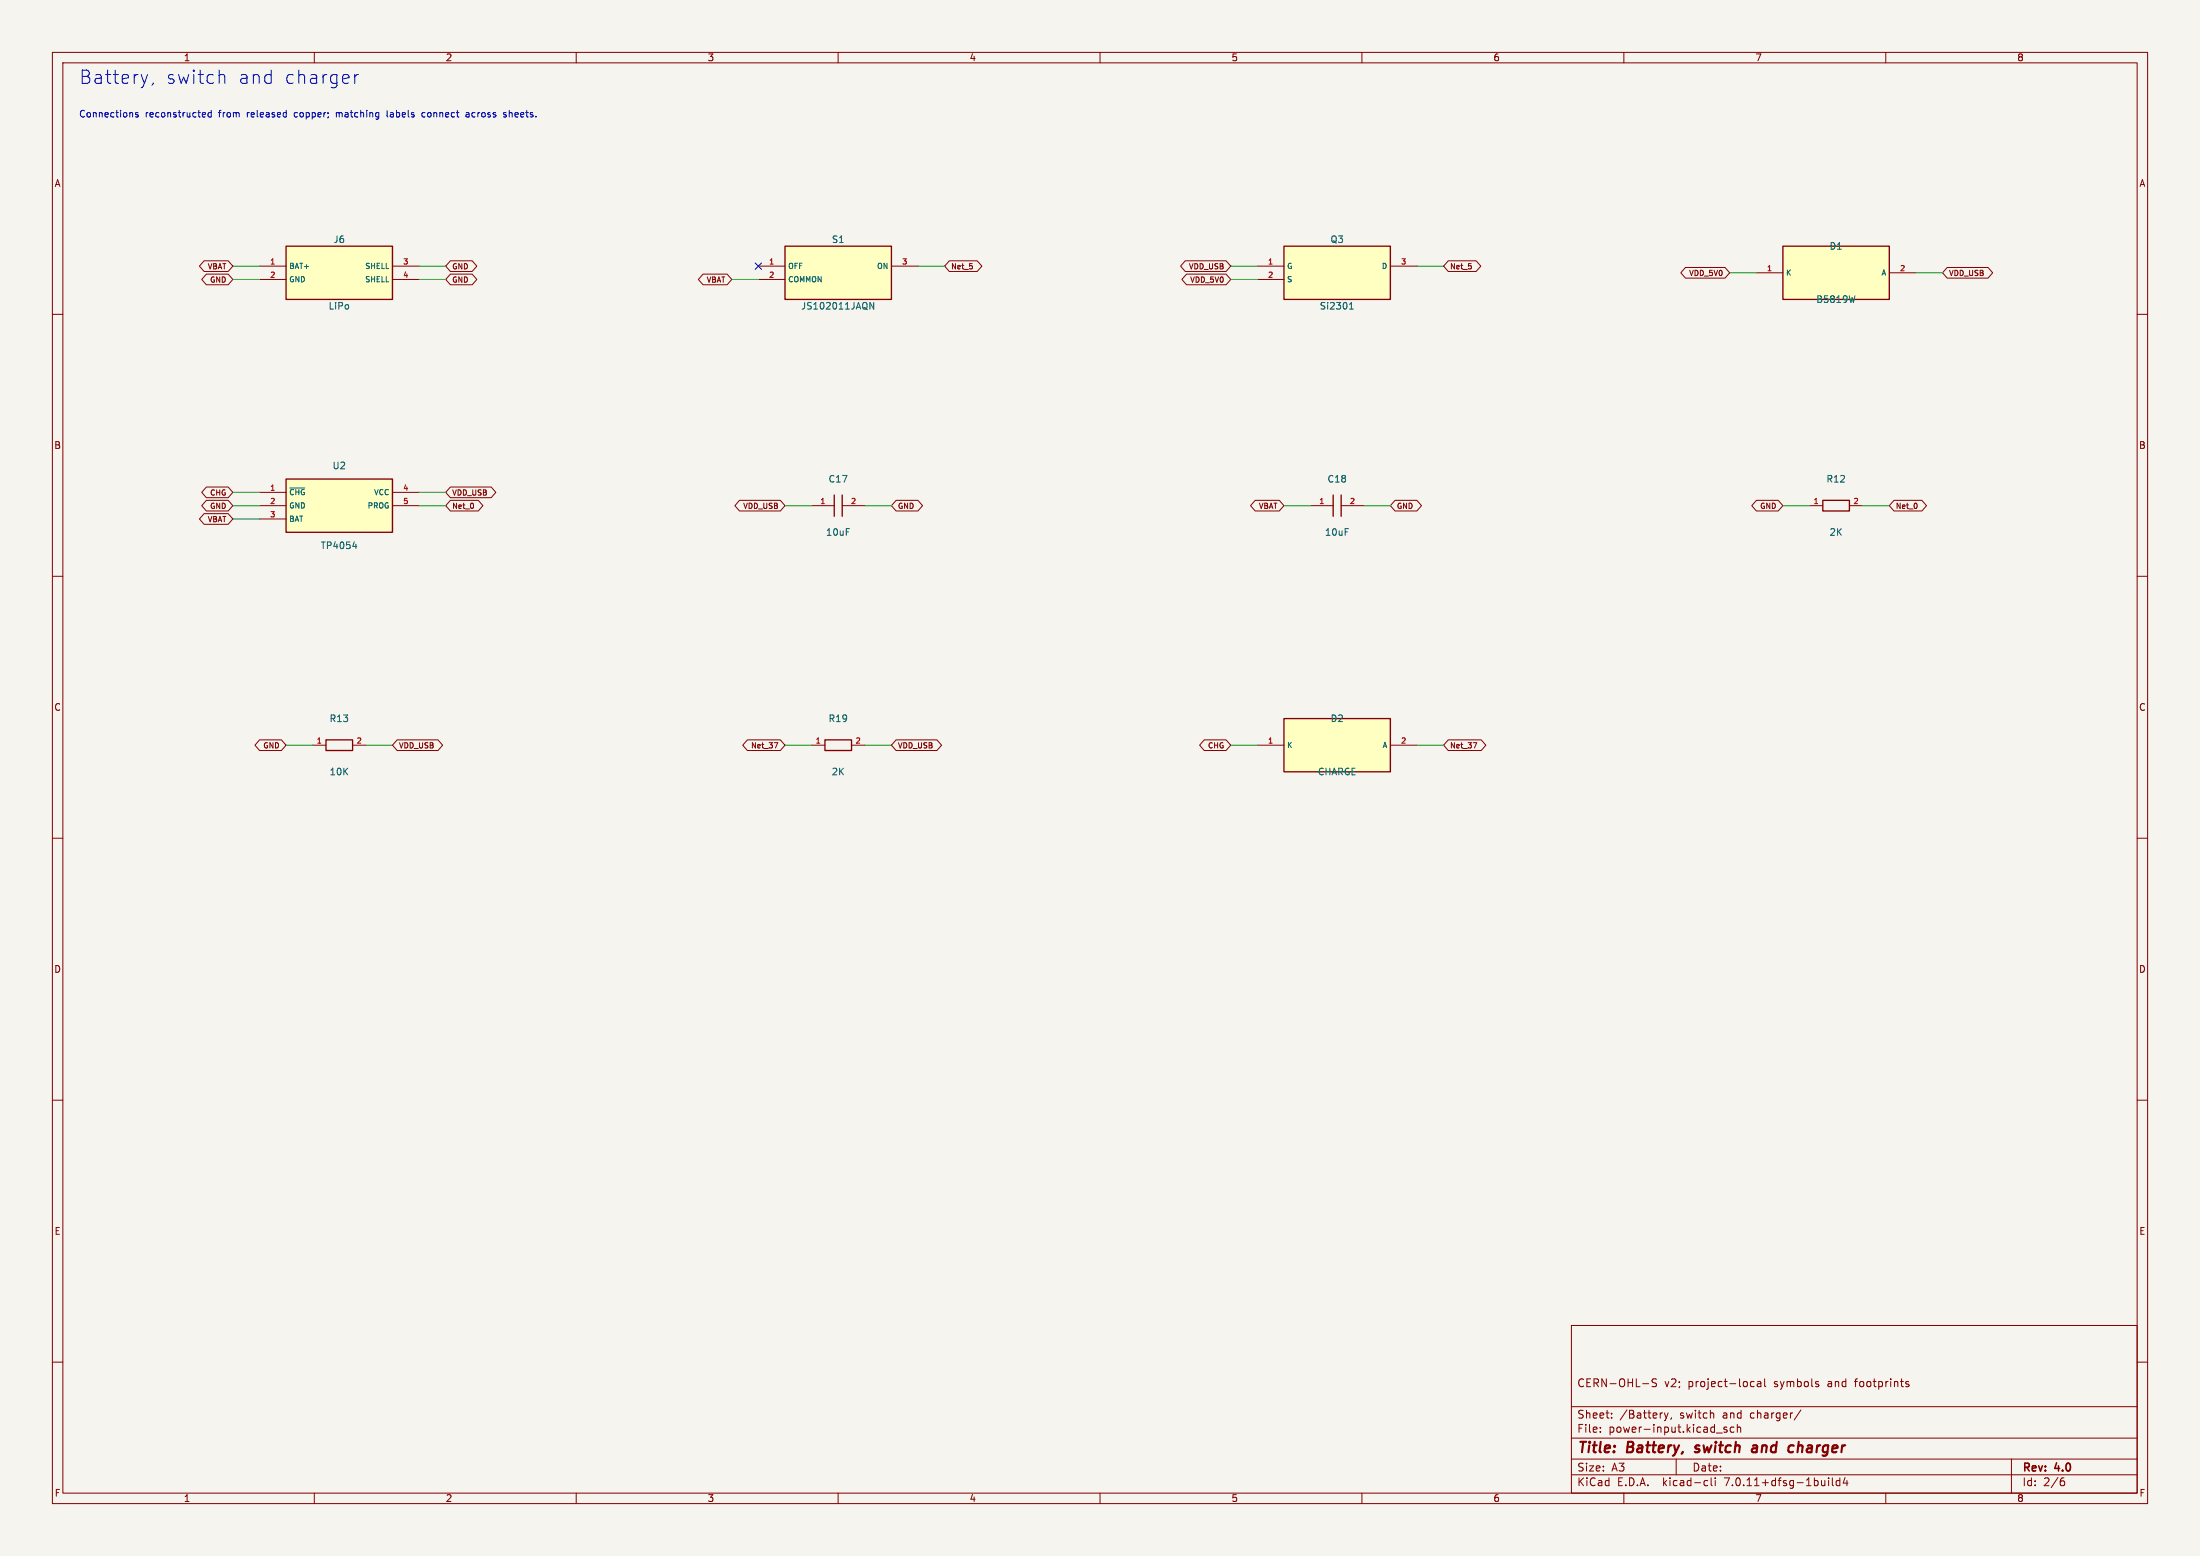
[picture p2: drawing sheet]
(kicad_sch (version 20230121) (generator eeschema) (paper "A3") (title_block (title "Battery, switch and charger") (rev "4.0") (comment 1 "CERN-OHL-S v2; project-local symbols and footprints")) (lib_symbols (symbol "DTT_Production:J6" (pin_names (offset 0.508)) (in_bom yes) (on_board yes) (property "Reference" "J" (at 0 4 0) (effects (font (size 1.27 1.27)))) (property "Value" "LiPo" (at 0 -4 0) (effects (font (size 1.27 1.27)))) (symbol "J6_0_1" (rectangle (start -10.16 5.08) (end 10.16 -5.08) (stroke (width 0.254) (type default)) (fill (type background)))) (symbol "J6_1_1" (pin passive line (at -15.24 1.27 0) (length 5.08) (name "BAT+" (effects (font (size 1.016 1.016)))) (number "1" (effects (font (size 1.016 1.016)))))(pin passive line (at -15.24 -1.27 0) (length 5.08) (name "GND" (effects (font (size 1.016 1.016)))) (number "2" (effects (font (size 1.016 1.016)))))(pin passive line (at 15.24 1.27 180) (length 5.08) (name "SHELL" (effects (font (size 1.016 1.016)))) (number "3" (effects (font (size 1.016 1.016)))))(pin passive line (at 15.24 -1.27 180) (length 5.08) (name "SHELL" (effects (font (size 1.016 1.016)))) (number "4" (effects (font (size 1.016 1.016)))))))(symbol "DTT_Production:S1" (pin_names (offset 0.508)) (in_bom yes) (on_board yes) (property "Reference" "S" (at 0 4 0) (effects (font (size 1.27 1.27)))) (property "Value" "JS102011JAQN" (at 0 -4 0) (effects (font (size 1.27 1.27)))) (symbol "S1_0_1" (rectangle (start -10.16 5.08) (end 10.16 -5.08) (stroke (width 0.254) (type default)) (fill (type background)))) (symbol "S1_1_1" (pin passive line (at -15.24 1.27 0) (length 5.08) (name "OFF" (effects (font (size 1.016 1.016)))) (number "1" (effects (font (size 1.016 1.016)))))(pin passive line (at -15.24 -1.27 0) (length 5.08) (name "COMMON" (effects (font (size 1.016 1.016)))) (number "2" (effects (font (size 1.016 1.016)))))(pin passive line (at 15.24 1.27 180) (length 5.08) (name "ON" (effects (font (size 1.016 1.016)))) (number "3" (effects (font (size 1.016 1.016)))))))(symbol "DTT_Production:Q3" (pin_names (offset 0.508)) (in_bom yes) (on_board yes) (property "Reference" "Q" (at 0 4 0) (effects (font (size 1.27 1.27)))) (property "Value" "Si2301" (at 0 -4 0) (effects (font (size 1.27 1.27)))) (symbol "Q3_0_1" (rectangle (start -10.16 5.08) (end 10.16 -5.08) (stroke (width 0.254) (type default)) (fill (type background)))) (symbol "Q3_1_1" (pin passive line (at -15.24 1.27 0) (length 5.08) (name "G" (effects (font (size 1.016 1.016)))) (number "1" (effects (font (size 1.016 1.016)))))(pin passive line (at -15.24 -1.27 0) (length 5.08) (name "S" (effects (font (size 1.016 1.016)))) (number "2" (effects (font (size 1.016 1.016)))))(pin passive line (at 15.24 1.27 180) (length 5.08) (name "D" (effects (font (size 1.016 1.016)))) (number "3" (effects (font (size 1.016 1.016)))))))(symbol "DTT_Production:D1" (pin_names (offset 0.508)) (in_bom yes) (on_board yes) (property "Reference" "D" (at 0 4 0) (effects (font (size 1.27 1.27)))) (property "Value" "B5819W" (at 0 -4 0) (effects (font (size 1.27 1.27)))) (symbol "D1_0_1" (rectangle (start -10.16 5.08) (end 10.16 -5.08) (stroke (width 0.254) (type default)) (fill (type background)))) (symbol "D1_1_1" (pin passive line (at -15.24 0.0 0) (length 5.08) (name "K" (effects (font (size 1.016 1.016)))) (number "1" (effects (font (size 1.016 1.016)))))(pin passive line (at 15.24 0.0 180) (length 5.08) (name "A" (effects (font (size 1.016 1.016)))) (number "2" (effects (font (size 1.016 1.016)))))))(symbol "DTT_Production:U2" (pin_names (offset 0.508)) (in_bom yes) (on_board yes) (property "Reference" "U" (at 0 4 0) (effects (font (size 1.27 1.27)))) (property "Value" "TP4054" (at 0 -4 0) (effects (font (size 1.27 1.27)))) (symbol "U2_0_1" (rectangle (start -10.16 5.08) (end 10.16 -5.08) (stroke (width 0.254) (type default)) (fill (type background)))) (symbol "U2_1_1" (pin open_collector line (at -15.24 2.54 0) (length 5.08) (name "~{CHG}" (effects (font (size 1.016 1.016)))) (number "1" (effects (font (size 1.016 1.016)))))(pin power_in line (at -15.24 0.0 0) (length 5.08) (name "GND" (effects (font (size 1.016 1.016)))) (number "2" (effects (font (size 1.016 1.016)))))(pin power_out line (at -15.24 -2.54 0) (length 5.08) (name "BAT" (effects (font (size 1.016 1.016)))) (number "3" (effects (font (size 1.016 1.016)))))(pin power_in line (at 15.24 2.54 180) (length 5.08) (name "VCC" (effects (font (size 1.016 1.016)))) (number "4" (effects (font (size 1.016 1.016)))))(pin passive line (at 15.24 0.0 180) (length 5.08) (name "PROG" (effects (font (size 1.016 1.016)))) (number "5" (effects (font (size 1.016 1.016)))))))(symbol "DTT_Production:C17" (pin_names (offset 0.508)) (in_bom yes) (on_board yes) (property "Reference" "C" (at 0 4 0) (effects (font (size 1.27 1.27)))) (property "Value" "10uF" (at 0 -4 0) (effects (font (size 1.27 1.27)))) (symbol "C17_0_1" (polyline (pts (xy -0.762 -2.032) (xy -0.762 2.032)) (stroke (width 0.254) (type default)) (fill (type none)))(polyline (pts (xy 0.762 -2.032) (xy 0.762 2.032)) (stroke (width 0.254) (type default)) (fill (type none)))) (symbol "C17_1_1" (pin passive line (at -5.08 0 0) (length 4.318) (name "~" (effects (font (size 1.016 1.016)))) (number "1" (effects (font (size 1.016 1.016)))))(pin passive line (at 5.08 0 180) (length 4.318) (name "~" (effects (font (size 1.016 1.016)))) (number "2" (effects (font (size 1.016 1.016)))))))(symbol "DTT_Production:C18" (pin_names (offset 0.508)) (in_bom yes) (on_board yes) (property "Reference" "C" (at 0 4 0) (effects (font (size 1.27 1.27)))) (property "Value" "10uF" (at 0 -4 0) (effects (font (size 1.27 1.27)))) (symbol "C18_0_1" (polyline (pts (xy -0.762 -2.032) (xy -0.762 2.032)) (stroke (width 0.254) (type default)) (fill (type none)))(polyline (pts (xy 0.762 -2.032) (xy 0.762 2.032)) (stroke (width 0.254) (type default)) (fill (type none)))) (symbol "C18_1_1" (pin passive line (at -5.08 0 0) (length 4.318) (name "~" (effects (font (size 1.016 1.016)))) (number "1" (effects (font (size 1.016 1.016)))))(pin passive line (at 5.08 0 180) (length 4.318) (name "~" (effects (font (size 1.016 1.016)))) (number "2" (effects (font (size 1.016 1.016)))))))(symbol "DTT_Production:R12" (pin_names (offset 0.508)) (in_bom yes) (on_board yes) (property "Reference" "R" (at 0 4 0) (effects (font (size 1.27 1.27)))) (property "Value" "2K" (at 0 -4 0) (effects (font (size 1.27 1.27)))) (symbol "R12_0_1" (rectangle (start -2.54 1.016) (end 2.54 -1.016) (stroke (width 0.254) (type default)) (fill (type none)))) (symbol "R12_1_1" (pin passive line (at -5.08 0 0) (length 2.54) (name "~" (effects (font (size 1.016 1.016)))) (number "1" (effects (font (size 1.016 1.016)))))(pin passive line (at 5.08 0 180) (length 2.54) (name "~" (effects (font (size 1.016 1.016)))) (number "2" (effects (font (size 1.016 1.016)))))))(symbol "DTT_Production:R13" (pin_names (offset 0.508)) (in_bom yes) (on_board yes) (property "Reference" "R" (at 0 4 0) (effects (font (size 1.27 1.27)))) (property "Value" "10K" (at 0 -4 0) (effects (font (size 1.27 1.27)))) (symbol "R13_0_1" (rectangle (start -2.54 1.016) (end 2.54 -1.016) (stroke (width 0.254) (type default)) (fill (type none)))) (symbol "R13_1_1" (pin passive line (at -5.08 0 0) (length 2.54) (name "~" (effects (font (size 1.016 1.016)))) (number "1" (effects (font (size 1.016 1.016)))))(pin passive line (at 5.08 0 180) (length 2.54) (name "~" (effects (font (size 1.016 1.016)))) (number "2" (effects (font (size 1.016 1.016)))))))(symbol "DTT_Production:R19" (pin_names (offset 0.508)) (in_bom yes) (on_board yes) (property "Reference" "R" (at 0 4 0) (effects (font (size 1.27 1.27)))) (property "Value" "2K" (at 0 -4 0) (effects (font (size 1.27 1.27)))) (symbol "R19_0_1" (rectangle (start -2.54 1.016) (end 2.54 -1.016) (stroke (width 0.254) (type default)) (fill (type none)))) (symbol "R19_1_1" (pin passive line (at -5.08 0 0) (length 2.54) (name "~" (effects (font (size 1.016 1.016)))) (number "1" (effects (font (size 1.016 1.016)))))(pin passive line (at 5.08 0 180) (length 2.54) (name "~" (effects (font (size 1.016 1.016)))) (number "2" (effects (font (size 1.016 1.016)))))))(symbol "DTT_Production:D2" (pin_names (offset 0.508)) (in_bom yes) (on_board yes) (property "Reference" "D" (at 0 4 0) (effects (font (size 1.27 1.27)))) (property "Value" "CHARGE" (at 0 -4 0) (effects (font (size 1.27 1.27)))) (symbol "D2_0_1" (rectangle (start -10.16 5.08) (end 10.16 -5.08) (stroke (width 0.254) (type default)) (fill (type background)))) (symbol "D2_1_1" (pin passive line (at -15.24 0.0 0) (length 5.08) (name "K" (effects (font (size 1.016 1.016)))) (number "1" (effects (font (size 1.016 1.016)))))(pin passive line (at 15.24 0.0 180) (length 5.08) (name "A" (effects (font (size 1.016 1.016)))) (number "2" (effects (font (size 1.016 1.016)))))))) (text "Battery, switch and charger" (at 15 15 0) (effects (font (size 2.54 2.54)) (justify left)))(text "Connections reconstructed from released copper; matching labels connect across sheets." (at 15 22 0) (effects (font (size 1.27 1.27)) (justify left)))(symbol (lib_id "DTT_Production:J6") (at 64.77 52.07 0) (unit 1) (in_bom yes) (on_board yes) (dnp no) (property "Reference" "J6" (at 64.77 45.72 0) (effects (font (size 1.27 1.27))))(property "Value" "LiPo" (at 64.77 58.42 0) (effects (font (size 1.27 1.27))))(property "Footprint" "217A_dttrainer_rev4:J6" (at 64.77 52.07 0) (effects (font (size 1.27 1.27)) hide))(property "Datasheet" "" (at 64.77 52.07 0) (effects (font (size 1.27 1.27)) hide))(property "LCSC" "C2763702" (at 64.77 52.07 0) (effects (font (size 1.27 1.27)) hide)) (pin "1")(pin "2")(pin "3")(pin "4"))(wire (pts (xy 49.53 50.8) (xy 44.45 50.8)) (stroke (width 0) (type default)))(global_label "VBAT" (shape bidirectional) (at 44.45 50.8 180) (effects (font (size 1.016 1.016)) (justify right)) (property "Intersheetrefs" "${INTERSHEET_REFS}" (at 44.45 50.8 0) (effects (font (size 1.27 1.27)) hide)))(wire (pts (xy 49.53 53.34) (xy 44.45 53.34)) (stroke (width 0) (type default)))(global_label "GND" (shape bidirectional) (at 44.45 53.34 180) (effects (font (size 1.016 1.016)) (justify right)) (property "Intersheetrefs" "${INTERSHEET_REFS}" (at 44.45 53.34 0) (effects (font (size 1.27 1.27)) hide)))(wire (pts (xy 80.01 50.8) (xy 85.09 50.8)) (stroke (width 0) (type default)))(global_label "GND" (shape bidirectional) (at 85.09 50.8 0) (effects (font (size 1.016 1.016)) (justify left)) (property "Intersheetrefs" "${INTERSHEET_REFS}" (at 85.09 50.8 0) (effects (font (size 1.27 1.27)) hide)))(wire (pts (xy 80.01 53.34) (xy 85.09 53.34)) (stroke (width 0) (type default)))(global_label "GND" (shape bidirectional) (at 85.09 53.34 0) (effects (font (size 1.016 1.016)) (justify left)) (property "Intersheetrefs" "${INTERSHEET_REFS}" (at 85.09 53.34 0) (effects (font (size 1.27 1.27)) hide)))(symbol (lib_id "DTT_Production:S1") (at 160.02 52.07 0) (unit 1) (in_bom yes) (on_board yes) (dnp no) (property "Reference" "S1" (at 160.02 45.72 0) (effects (font (size 1.27 1.27))))(property "Value" "JS102011JAQN" (at 160.02 58.42 0) (effects (font (size 1.27 1.27))))(property "Footprint" "217A_dttrainer_rev4:S1" (at 160.02 52.07 0) (effects (font (size 1.27 1.27)) hide))(property "Datasheet" "" (at 160.02 52.07 0) (effects (font (size 1.27 1.27)) hide))(property "LCSC" "C221658" (at 160.02 52.07 0) (effects (font (size 1.27 1.27)) hide)) (pin "1")(pin "2")(pin "3"))(no_connect (at 144.78 50.8))(wire (pts (xy 144.78 53.34) (xy 139.7 53.34)) (stroke (width 0) (type default)))(global_label "VBAT" (shape bidirectional) (at 139.7 53.34 180) (effects (font (size 1.016 1.016)) (justify right)) (property "Intersheetrefs" "${INTERSHEET_REFS}" (at 139.7 53.34 0) (effects (font (size 1.27 1.27)) hide)))(wire (pts (xy 175.26 50.8) (xy 180.34 50.8)) (stroke (width 0) (type default)))(global_label "Net_5" (shape bidirectional) (at 180.34 50.8 0) (effects (font (size 1.016 1.016)) (justify left)) (property "Intersheetrefs" "${INTERSHEET_REFS}" (at 180.34 50.8 0) (effects (font (size 1.27 1.27)) hide)))(symbol (lib_id "DTT_Production:Q3") (at 255.27 52.07 0) (unit 1) (in_bom yes) (on_board yes) (dnp no) (property "Reference" "Q3" (at 255.27 45.72 0) (effects (font (size 1.27 1.27))))(property "Value" "Si2301" (at 255.27 58.42 0) (effects (font (size 1.27 1.27))))(property "Footprint" "217A_dttrainer_rev4:Q3" (at 255.27 52.07 0) (effects (font (size 1.27 1.27)) hide))(property "Datasheet" "" (at 255.27 52.07 0) (effects (font (size 1.27 1.27)) hide))(property "LCSC" "C727151" (at 255.27 52.07 0) (effects (font (size 1.27 1.27)) hide)) (pin "1")(pin "2")(pin "3"))(wire (pts (xy 240.03 50.8) (xy 234.95 50.8)) (stroke (width 0) (type default)))(global_label "VDD_USB" (shape bidirectional) (at 234.95 50.8 180) (effects (font (size 1.016 1.016)) (justify right)) (property "Intersheetrefs" "${INTERSHEET_REFS}" (at 234.95 50.8 0) (effects (font (size 1.27 1.27)) hide)))(wire (pts (xy 240.03 53.34) (xy 234.95 53.34)) (stroke (width 0) (type default)))(global_label "VDD_5V0" (shape bidirectional) (at 234.95 53.34 180) (effects (font (size 1.016 1.016)) (justify right)) (property "Intersheetrefs" "${INTERSHEET_REFS}" (at 234.95 53.34 0) (effects (font (size 1.27 1.27)) hide)))(wire (pts (xy 270.51 50.8) (xy 275.59 50.8)) (stroke (width 0) (type default)))(global_label "Net_5" (shape bidirectional) (at 275.59 50.8 0) (effects (font (size 1.016 1.016)) (justify left)) (property "Intersheetrefs" "${INTERSHEET_REFS}" (at 275.59 50.8 0) (effects (font (size 1.27 1.27)) hide)))(symbol (lib_id "DTT_Production:D1") (at 350.52 52.07 0) (unit 1) (in_bom yes) (on_board yes) (dnp no) (property "Reference" "D1" (at 350.52 46.99 0) (effects (font (size 1.27 1.27))))(property "Value" "B5819W" (at 350.52 57.15 0) (effects (font (size 1.27 1.27))))(property "Footprint" "217A_dttrainer_rev4:D1" (at 350.52 52.07 0) (effects (font (size 1.27 1.27)) hide))(property "Datasheet" "" (at 350.52 52.07 0) (effects (font (size 1.27 1.27)) hide))(property "LCSC" "C22463588" (at 350.52 52.07 0) (effects (font (size 1.27 1.27)) hide)) (pin "1")(pin "2"))(wire (pts (xy 335.28 52.07) (xy 330.2 52.07)) (stroke (width 0) (type default)))(global_label "VDD_5V0" (shape bidirectional) (at 330.2 52.07 180) (effects (font (size 1.016 1.016)) (justify right)) (property "Intersheetrefs" "${INTERSHEET_REFS}" (at 330.2 52.07 0) (effects (font (size 1.27 1.27)) hide)))(wire (pts (xy 365.76 52.07) (xy 370.84 52.07)) (stroke (width 0) (type default)))(global_label "VDD_USB" (shape bidirectional) (at 370.84 52.07 0) (effects (font (size 1.016 1.016)) (justify left)) (property "Intersheetrefs" "${INTERSHEET_REFS}" (at 370.84 52.07 0) (effects (font (size 1.27 1.27)) hide)))(symbol (lib_id "DTT_Production:U2") (at 64.77 96.52 0) (unit 1) (in_bom yes) (on_board yes) (dnp no) (property "Reference" "U2" (at 64.77 88.9 0) (effects (font (size 1.27 1.27))))(property "Value" "TP4054" (at 64.77 104.14 0) (effects (font (size 1.27 1.27))))(property "Footprint" "217A_dttrainer_rev4:U2" (at 64.77 96.52 0) (effects (font (size 1.27 1.27)) hide))(property "Datasheet" "" (at 64.77 96.52 0) (effects (font (size 1.27 1.27)) hide))(property "LCSC" "C32574" (at 64.77 96.52 0) (effects (font (size 1.27 1.27)) hide)) (pin "1")(pin "2")(pin "3")(pin "4")(pin "5"))(wire (pts (xy 49.53 93.98) (xy 44.45 93.98)) (stroke (width 0) (type default)))(global_label "CHG" (shape bidirectional) (at 44.45 93.98 180) (effects (font (size 1.016 1.016)) (justify right)) (property "Intersheetrefs" "${INTERSHEET_REFS}" (at 44.45 93.98 0) (effects (font (size 1.27 1.27)) hide)))(wire (pts (xy 49.53 96.52) (xy 44.45 96.52)) (stroke (width 0) (type default)))(global_label "GND" (shape bidirectional) (at 44.45 96.52 180) (effects (font (size 1.016 1.016)) (justify right)) (property "Intersheetrefs" "${INTERSHEET_REFS}" (at 44.45 96.52 0) (effects (font (size 1.27 1.27)) hide)))(wire (pts (xy 49.53 99.06) (xy 44.45 99.06)) (stroke (width 0) (type default)))(global_label "VBAT" (shape bidirectional) (at 44.45 99.06 180) (effects (font (size 1.016 1.016)) (justify right)) (property "Intersheetrefs" "${INTERSHEET_REFS}" (at 44.45 99.06 0) (effects (font (size 1.27 1.27)) hide)))(wire (pts (xy 80.01 93.98) (xy 85.09 93.98)) (stroke (width 0) (type default)))(global_label "VDD_USB" (shape bidirectional) (at 85.09 93.98 0) (effects (font (size 1.016 1.016)) (justify left)) (property "Intersheetrefs" "${INTERSHEET_REFS}" (at 85.09 93.98 0) (effects (font (size 1.27 1.27)) hide)))(wire (pts (xy 80.01 96.52) (xy 85.09 96.52)) (stroke (width 0) (type default)))(global_label "Net_0" (shape bidirectional) (at 85.09 96.52 0) (effects (font (size 1.016 1.016)) (justify left)) (property "Intersheetrefs" "${INTERSHEET_REFS}" (at 85.09 96.52 0) (effects (font (size 1.27 1.27)) hide)))(symbol (lib_id "DTT_Production:C17") (at 160.02 96.52 0) (unit 1) (in_bom yes) (on_board yes) (dnp no) (property "Reference" "C17" (at 160.02 91.44 0) (effects (font (size 1.27 1.27))))(property "Value" "10uF" (at 160.02 101.6 0) (effects (font (size 1.27 1.27))))(property "Footprint" "217A_dttrainer_rev4:C17" (at 160.02 96.52 0) (effects (font (size 1.27 1.27)) hide))(property "Datasheet" "" (at 160.02 96.52 0) (effects (font (size 1.27 1.27)) hide))(property "LCSC" "C89827" (at 160.02 96.52 0) (effects (font (size 1.27 1.27)) hide)) (pin "1")(pin "2"))(wire (pts (xy 154.94 96.52) (xy 149.86 96.52)) (stroke (width 0) (type default)))(global_label "VDD_USB" (shape bidirectional) (at 149.86 96.52 180) (effects (font (size 1.016 1.016)) (justify right)) (property "Intersheetrefs" "${INTERSHEET_REFS}" (at 149.86 96.52 0) (effects (font (size 1.27 1.27)) hide)))(wire (pts (xy 165.1 96.52) (xy 170.18 96.52)) (stroke (width 0) (type default)))(global_label "GND" (shape bidirectional) (at 170.18 96.52 0) (effects (font (size 1.016 1.016)) (justify left)) (property "Intersheetrefs" "${INTERSHEET_REFS}" (at 170.18 96.52 0) (effects (font (size 1.27 1.27)) hide)))(symbol (lib_id "DTT_Production:C18") (at 255.27 96.52 0) (unit 1) (in_bom yes) (on_board yes) (dnp no) (property "Reference" "C18" (at 255.27 91.44 0) (effects (font (size 1.27 1.27))))(property "Value" "10uF" (at 255.27 101.6 0) (effects (font (size 1.27 1.27))))(property "Footprint" "217A_dttrainer_rev4:C18" (at 255.27 96.52 0) (effects (font (size 1.27 1.27)) hide))(property "Datasheet" "" (at 255.27 96.52 0) (effects (font (size 1.27 1.27)) hide))(property "LCSC" "C89827" (at 255.27 96.52 0) (effects (font (size 1.27 1.27)) hide)) (pin "1")(pin "2"))(wire (pts (xy 250.19 96.52) (xy 245.11 96.52)) (stroke (width 0) (type default)))(global_label "VBAT" (shape bidirectional) (at 245.11 96.52 180) (effects (font (size 1.016 1.016)) (justify right)) (property "Intersheetrefs" "${INTERSHEET_REFS}" (at 245.11 96.52 0) (effects (font (size 1.27 1.27)) hide)))(wire (pts (xy 260.35 96.52) (xy 265.43 96.52)) (stroke (width 0) (type default)))(global_label "GND" (shape bidirectional) (at 265.43 96.52 0) (effects (font (size 1.016 1.016)) (justify left)) (property "Intersheetrefs" "${INTERSHEET_REFS}" (at 265.43 96.52 0) (effects (font (size 1.27 1.27)) hide)))(symbol (lib_id "DTT_Production:R12") (at 350.52 96.52 0) (unit 1) (in_bom yes) (on_board yes) (dnp no) (property "Reference" "R12" (at 350.52 91.44 0) (effects (font (size 1.27 1.27))))(property "Value" "2K" (at 350.52 101.6 0) (effects (font (size 1.27 1.27))))(property "Footprint" "217A_dttrainer_rev4:R12" (at 350.52 96.52 0) (effects (font (size 1.27 1.27)) hide))(property "Datasheet" "" (at 350.52 96.52 0) (effects (font (size 1.27 1.27)) hide))(property "LCSC" "C105581" (at 350.52 96.52 0) (effects (font (size 1.27 1.27)) hide)) (pin "1")(pin "2"))(wire (pts (xy 345.44 96.52) (xy 340.36 96.52)) (stroke (width 0) (type default)))(global_label "GND" (shape bidirectional) (at 340.36 96.52 180) (effects (font (size 1.016 1.016)) (justify right)) (property "Intersheetrefs" "${INTERSHEET_REFS}" (at 340.36 96.52 0) (effects (font (size 1.27 1.27)) hide)))(wire (pts (xy 355.6 96.52) (xy 360.68 96.52)) (stroke (width 0) (type default)))(global_label "Net_0" (shape bidirectional) (at 360.68 96.52 0) (effects (font (size 1.016 1.016)) (justify left)) (property "Intersheetrefs" "${INTERSHEET_REFS}" (at 360.68 96.52 0) (effects (font (size 1.27 1.27)) hide)))(symbol (lib_id "DTT_Production:R13") (at 64.77 142.24 0) (unit 1) (in_bom yes) (on_board yes) (dnp no) (property "Reference" "R13" (at 64.77 137.16 0) (effects (font (size 1.27 1.27))))(property "Value" "10K" (at 64.77 147.32 0) (effects (font (size 1.27 1.27))))(property "Footprint" "217A_dttrainer_rev4:R13" (at 64.77 142.24 0) (effects (font (size 1.27 1.27)) hide))(property "Datasheet" "" (at 64.77 142.24 0) (effects (font (size 1.27 1.27)) hide))(property "LCSC" "C99198" (at 64.77 142.24 0) (effects (font (size 1.27 1.27)) hide)) (pin "1")(pin "2"))(wire (pts (xy 59.69 142.24) (xy 54.61 142.24)) (stroke (width 0) (type default)))(global_label "GND" (shape bidirectional) (at 54.61 142.24 180) (effects (font (size 1.016 1.016)) (justify right)) (property "Intersheetrefs" "${INTERSHEET_REFS}" (at 54.61 142.24 0) (effects (font (size 1.27 1.27)) hide)))(wire (pts (xy 69.85 142.24) (xy 74.93 142.24)) (stroke (width 0) (type default)))(global_label "VDD_USB" (shape bidirectional) (at 74.93 142.24 0) (effects (font (size 1.016 1.016)) (justify left)) (property "Intersheetrefs" "${INTERSHEET_REFS}" (at 74.93 142.24 0) (effects (font (size 1.27 1.27)) hide)))(symbol (lib_id "DTT_Production:R19") (at 160.02 142.24 0) (unit 1) (in_bom yes) (on_board yes) (dnp no) (property "Reference" "R19" (at 160.02 137.16 0) (effects (font (size 1.27 1.27))))(property "Value" "2K" (at 160.02 147.32 0) (effects (font (size 1.27 1.27))))(property "Footprint" "217A_dttrainer_rev4:R19" (at 160.02 142.24 0) (effects (font (size 1.27 1.27)) hide))(property "Datasheet" "" (at 160.02 142.24 0) (effects (font (size 1.27 1.27)) hide))(property "LCSC" "C105581" (at 160.02 142.24 0) (effects (font (size 1.27 1.27)) hide)) (pin "1")(pin "2"))(wire (pts (xy 154.94 142.24) (xy 149.86 142.24)) (stroke (width 0) (type default)))(global_label "Net_37" (shape bidirectional) (at 149.86 142.24 180) (effects (font (size 1.016 1.016)) (justify right)) (property "Intersheetrefs" "${INTERSHEET_REFS}" (at 149.86 142.24 0) (effects (font (size 1.27 1.27)) hide)))(wire (pts (xy 165.1 142.24) (xy 170.18 142.24)) (stroke (width 0) (type default)))(global_label "VDD_USB" (shape bidirectional) (at 170.18 142.24 0) (effects (font (size 1.016 1.016)) (justify left)) (property "Intersheetrefs" "${INTERSHEET_REFS}" (at 170.18 142.24 0) (effects (font (size 1.27 1.27)) hide)))(symbol (lib_id "DTT_Production:D2") (at 255.27 142.24 0) (unit 1) (in_bom yes) (on_board yes) (dnp no) (property "Reference" "D2" (at 255.27 137.16 0) (effects (font (size 1.27 1.27))))(property "Value" "CHARGE" (at 255.27 147.32 0) (effects (font (size 1.27 1.27))))(property "Footprint" "217A_dttrainer_rev4:D2" (at 255.27 142.24 0) (effects (font (size 1.27 1.27)) hide))(property "Datasheet" "" (at 255.27 142.24 0) (effects (font (size 1.27 1.27)) hide))(property "LCSC" "C94868" (at 255.27 142.24 0) (effects (font (size 1.27 1.27)) hide)) (pin "1")(pin "2"))(wire (pts (xy 240.03 142.24) (xy 234.95 142.24)) (stroke (width 0) (type default)))(global_label "CHG" (shape bidirectional) (at 234.95 142.24 180) (effects (font (size 1.016 1.016)) (justify right)) (property "Intersheetrefs" "${INTERSHEET_REFS}" (at 234.95 142.24 0) (effects (font (size 1.27 1.27)) hide)))(wire (pts (xy 270.51 142.24) (xy 275.59 142.24)) (stroke (width 0) (type default)))(global_label "Net_37" (shape bidirectional) (at 275.59 142.24 0) (effects (font (size 1.016 1.016)) (justify left)) (property "Intersheetrefs" "${INTERSHEET_REFS}" (at 275.59 142.24 0) (effects (font (size 1.27 1.27)) hide))))
